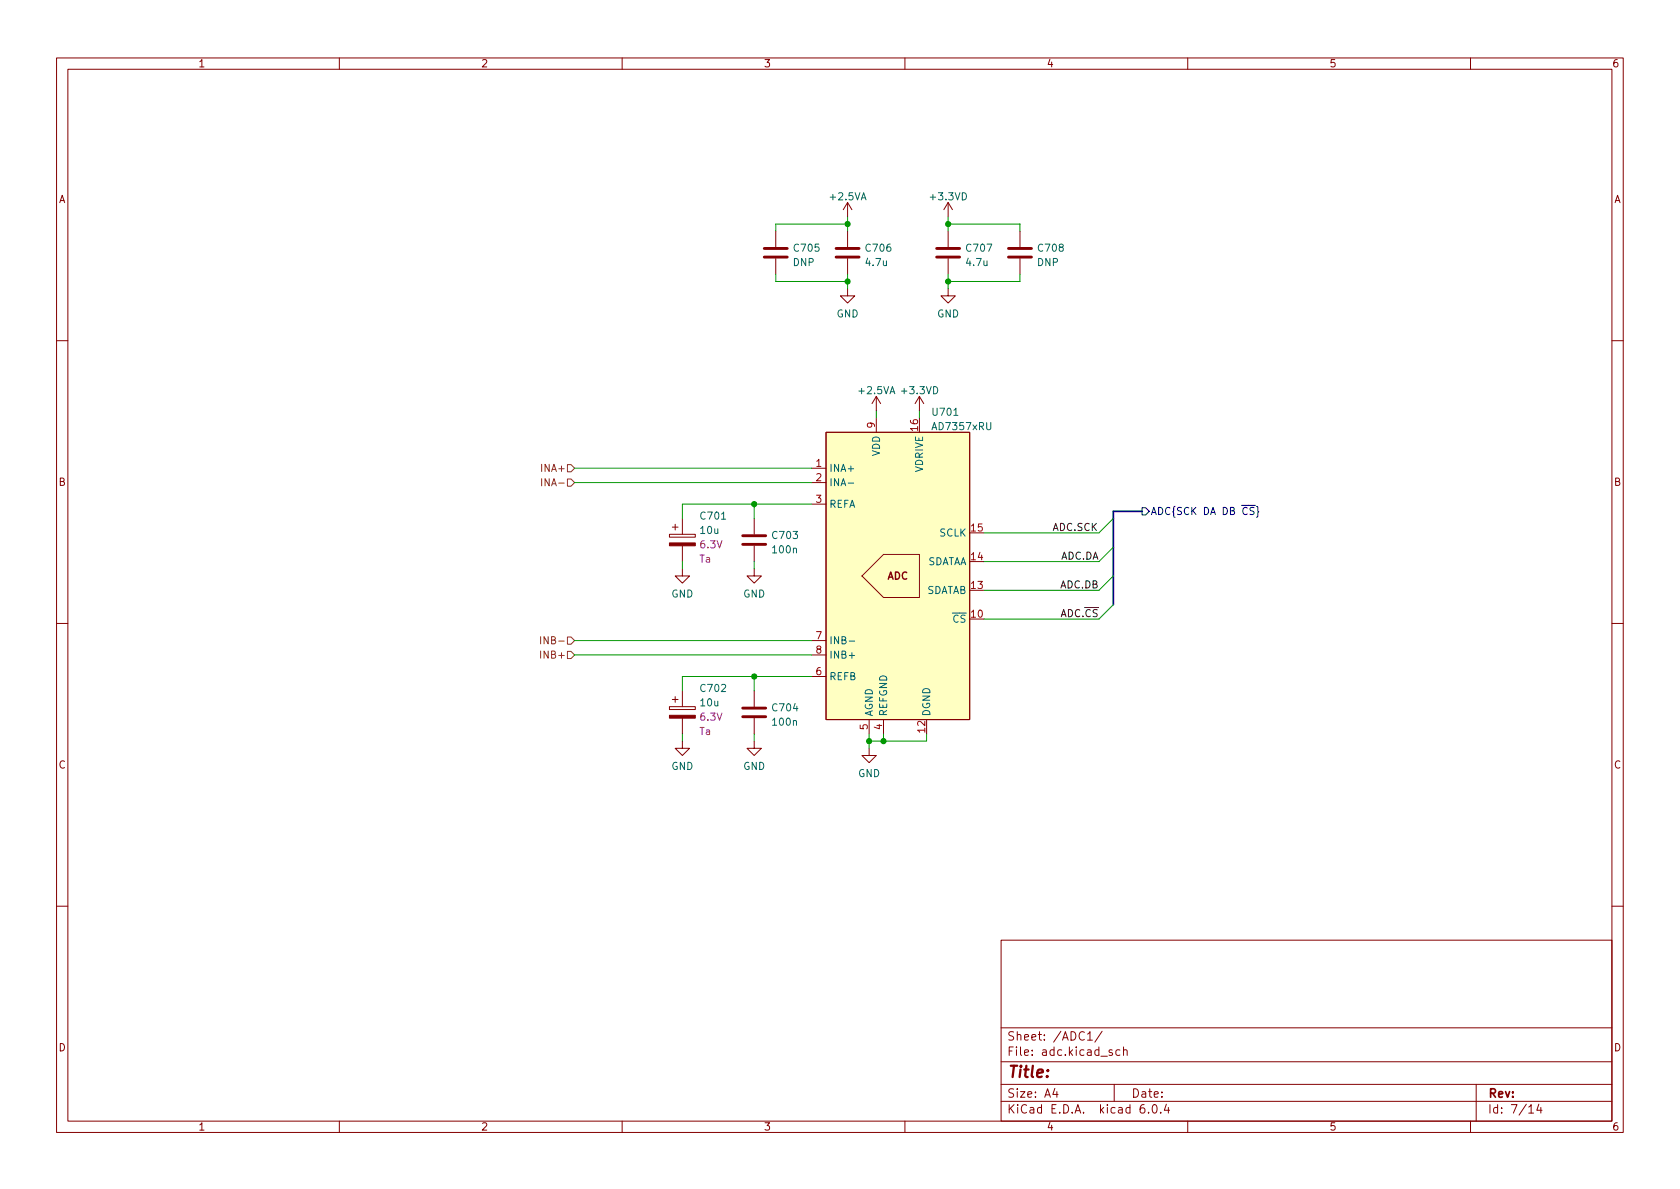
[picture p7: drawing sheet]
<svg xmlns="http://www.w3.org/2000/svg" width="297mm" height="210mm" viewBox="0 0 297 210" stroke-linecap="round" stroke-linejoin="round" font-family="sans-serif">
<g fill="none" stroke="#840000" stroke-width=".18">
<path d="M10 10.2h277v190.1h-277zM12 12.2h273v186.1h-273zM60 10.2v2M110 10.2v2M160 10.2v2M210 10.2v2M260 10.2v2M149.9 35.8l-.8 1.3M149.9 35.8v2.5M149.9 35.8l.7 1.3M167.6 35.8v2.5M167.6 35.8l-.7 1.3"/>
<path d="M167.6 35.8l.8 1.3M137.2 40.9v2.8M137.2 45.7v2.8M149.9 51v1.3h1.2l-1.2 1.3-1.3-1.3h1.3M149.9 40.9v2.8M149.9 45.7v2.8M167.6 51v1.3h1.3l-1.3 1.3-1.2-1.3h1.2M167.6 40.9v2.8M167.6 45.7v2.8M180.3 40.9v2.8M180.3 45.7v2.8M10 60.2h2"/>
<path d="M146 76.4h25.4v50.8h-25.4zM154.9 70.1v2.5M154.9 73.9v2.5M154.9 70.1l-.7 1.3M154.9 70.1l.8 1.3M162.6 70.1l-.8 1.3M162.6 70.1v2.5M162.6 70.1l.7 1.3M285 60.2h2M118.4 94.5h4.5v.5h-4.5zM118.9 93.2h1M119.4 92.7v1"/>
<path d="M120.6 91.7v2.8M120.6 96.5v2.8M133.3 91.7v2.8M133.3 96.5v2.8M143.5 82.8h2.5M143.5 85.3h2.5M143.5 89.1h2.5M10 110.2h2M120.6 100.6v1.2h1.3l-1.3 1.3-1.2-1.3h1.2M133.3 100.6v1.2h1.3l-1.3 1.3-1.2-1.3h1.2M143.5 119.6h2.5M143.5 113.3h2.5"/>
<path d="M143.5 115.8h2.5M152.4 101.8l3.8-3.8h6.4v7.7h-6.4zM285 110.2h2M118.4 125h4.5v.5h-4.5zM118.9 123.7h1M119.4 123.2v1M120.6 131.1v1.2h1.3l-1.3 1.3-1.2-1.3h1.2M120.6 122.2v2.8M120.6 127v2.8M133.3 131.1v1.2h1.3l-1.3 1.3-1.2-1.3h1.2M133.3 122.2v2.8M133.3 127v2.8"/>
<path d="M153.7 132.3v1.3h1.2l-1.2 1.3-1.3-1.3h1.3M153.7 127.2v2.6M156.2 127.2v2.6M10 160.2h2M177 166.3h108v32h-108zM285 160.2h2M60 198.3v2M110 198.3v2M160 198.3v2M177 194.8h108M177 191.8h108M177 187.8h108"/>
<path d="M177 181.8h108M186.5 192.5l-.4 1h1M186.9 193v1M192.3 182.9l.4-.5v1.5M192.3 183.9h.8M194.9 182.4l-1.3 1.9M196.6 185.7l-.3-.1-.2 .2v.3l.5 .1v.4h-.5M197 191.8v3M198 185.7l-.4-.1-.3 .3v.4l.1 .3h.6M198.6 185.8l.3-.2 .3 .1 .1 .9M198.6 185.1v1.5M202.3 195.3a.59 .59 0 0 0-.7 .7v.5l.1 .3h.4l.3-.1v-.5l-.1-.2-.4-.1-.3 .3"/>
<path d="M203.1 196.7v.1M203.9 195.4l.2-.1a.81 .81 0 0 1 .6 .7 .81 .81 0 0 1-.3 .8h-.2a.81 .81 0 0 1-.6-.6 .81 .81 0 0 1 .3-.8zM205.2 196.7v.1M206.2 195.3l-.3 1h.9M206.6 195.8v1M210 198.3v2M260 198.3v2M261 191.8v6.5M270.3 195.8l.4-.5v1.5M270.3 196.8h.9M272.1 195.3l-.4 1h.9M272.4 195.8v1"/>
</g>
<path d="M135.1 45.5h4.1M135.1 43.9h4.1M147.8 45.5h4.1M147.8 43.9h4.1M165.6 45.5h4.1M165.6 43.9h4.1M178.3 45.5h4.1M178.3 43.9h4.1M131.3 96.3h4.1M131.3 94.7h4.1M131.3 126.7h4.1M131.3 125.2h4.1" fill="none" stroke="#840000" stroke-width=".51"/>
<path d="M146 76.4h25.4v50.8h-25.4z" fill="#ffffc2" stroke="#ffffc2" stroke-width=".18"/>
<path d="M150 85.4h.9M150.1 113.4h1M150.1 115.9h1" fill="none" stroke="#006464" stroke-width=".18"/>
<g fill="#840000" stroke="#840000" stroke-width=".18">
<path d="M118.4 126.5h4.5v.5h-4.5z"/>
<path d="M118.4 96h4.5v.5h-4.5z"/>
</g>
<path d="M95.8 84.6v1.3M100.3 82.2h.7l.6 .6-.6 .6h-.7zM100.3 84.7h.7l.6 .6-.6 .7h-.7zM95.6 112.6v1.3M95.6 115.1v1.3M100.3 115.2h.7l.6 .6-.6 .7h-.7zM100.3 112.6h.7l.6 .7-.6 .6h-.7z" fill="none" stroke="#725600" stroke-width=".18"/>
<path d="M201.9 89.8h.7l.6 .6-.6 .7h-.7z" fill="none" stroke="#000084" stroke-width=".18"/>
<path d="M201.9 90.4h-5.1v16.5" fill="none" stroke="#000084" stroke-width=".3"/>
<g fill="none" stroke="#009600" stroke-width=".18">
<path d="M149.9 38.3v2.6M149.9 39.6h-12.7v1.3M167.6 39.6h12.7v1.3M167.6 38.3v2.6M137.2 48.5v1.3h12.7M149.9 48.5v2.5M167.6 48.5v2.5M180.3 48.5v1.3h-12.7M154.9 72.6v1.3M162.6 72.6v1.3M101.6 82.8h41.9M101.6 85.3h41.9"/>
<path d="M120.6 99.3v1.3M133.3 89.1v2.6M133.3 99.3v1.3M143.5 89.1h-22.9v2.6M196.8 96.8l-2.5 2.5h-20.3M196.8 91.7l-2.5 2.5h-20.3M101.6 113.3h41.9M101.6 115.8h41.9M133.3 119.6v2.6M143.5 119.6h-22.9v2.6M196.8 101.8l-2.5 2.6h-20.3M196.8 106.9l-2.5 2.6h-20.3"/>
<path d="M120.6 129.8v1.3M133.3 129.8v1.3M153.7 129.8v2.5M156.2 129.8v1.3M163.8 129.8v1.3h-10.1"/>
</g>
<g fill="#009600" stroke="#009600" stroke-width=".18">
<circle cx="149.9" cy="49.8" r=".46"/>
<circle cx="149.9" cy="39.6" r=".46"/>
<circle cx="167.6" cy="39.6" r=".46"/>
<circle cx="167.6" cy="49.8" r=".46"/>
<circle cx="133.3" cy="119.6" r=".46"/>
<circle cx="153.7" cy="131.1" r=".46"/>
<circle cx="133.3" cy="89.1" r=".46"/>
<circle cx="156.2" cy="131.1" r=".46"/>
</g>
<text font-size="2.8" fill="#840000" x="178" y="190.6">Title:</text>
<g font-size="2.1" fill="#840000">
<text x="178" y="184">Sheet: /ADC1/</text>
<text x="178" y="186.7">File: adc.kicad_sch</text>
<text x="178" y="196.9">KiCad E.D.A. kicad 6.0.4</text>
<text x="178" y="194.1">Size: A4</text>
<text x="200" y="194.1">Date:</text>
<text x="263" y="194.1">Rev:</text>
<text x="263" y="196.9">Id: 7/14</text>
</g>
<g font-size="1.8" fill="#840000">
<text x="35" y="11.9">1</text>
<text x="85" y="11.9">2</text>
<text x="135" y="11.9">3</text>
<text x="185" y="11.9">4</text>
<text x="235" y="11.9">5</text>
<text x="285" y="11.9">6</text>
<text x="10.3" y="35.9">A</text>
<text x="285.3" y="35.9">A</text>
<text x="10.3" y="85.9">B</text>
<text x="285.3" y="85.9">B</text>
<text x="156.8" y="102.5">ADC</text>
<text x="10.3" y="135.9">C</text>
<text x="285.3" y="135.9">C</text>
<text x="10.3" y="185.9">D</text>
<text x="285.3" y="185.9">D</text>
<text x="35" y="199.9">1</text>
<text x="85" y="199.9">2</text>
<text x="135" y="199.9">3</text>
<text x="185" y="199.9">4</text>
<text x="235" y="199.9">5</text>
<text x="285" y="199.9">6</text>
</g>
<g font-size="1.8" fill="#006464">
<text x="146.9" y="35.4">+2.5VA</text>
<text x="164.7" y="35.4">+3.3VD</text>
<text x="140.2" y="47">DNP</text>
<text x="140.5" y="44.5">C705</text>
<text x="153.2" y="47">4.7u</text>
<text x="153.2" y="44.5">C706</text>
<text x="171" y="47">4.7u</text>
<text x="171" y="44.5">C707</text>
<text x="183.4" y="47">DNP</text>
<text x="183.7" y="44.5">C708</text>
<text x="147.9" y="56.1">GND</text>
<text x="165.7" y="56.1">GND</text>
<text x="152" y="69.7">+2.5VA</text>
<text x="159.6" y="69.7">+3.3VD</text>
<text x="165" y="73.5">U701</text>
<text x="165.1" y="76">AD7357xRU</text>
<text x="146.6" y="83.4">INA+</text>
<text x="155.6" y="80.7" transform="rotate(-90 155.6 80.7)">VDD</text>
<text x="163.2" y="83.5" transform="rotate(-90 163.2 83.5)">VDRIVE</text>
<text x="146.6" y="86">INA-</text>
<text x="146.6" y="89.8">REFA</text>
<text x="123.9" y="94.4">10u</text>
<text x="124" y="91.9">C701</text>
<text x="136.7" y="95.3">C703</text>
<text x="166.1" y="94.9">SCLK</text>
<text x="136.7" y="97.8">100n</text>
<text x="163.6" y="99.9">SDATAA</text>
<text x="118.7" y="105.7">GND</text>
<text x="131.4" y="105.7">GND</text>
<text x="163.6" y="105">SDATAB</text>
<text x="146.6" y="113.9">INB-</text>
<text x="167.1" y="110.1">~{CS}</text>
<text x="146.6" y="116.5">INB+</text>
<text x="123.9" y="124.9">10u</text>
<text x="124" y="122.4">C702</text>
<text x="136.7" y="125.8">C704</text>
<text x="146.6" y="120.3">REFB</text>
<text x="136.7" y="128.3">100n</text>
<text x="154.3" y="126.7" transform="rotate(-90 154.3 126.7)">AGND</text>
<text x="156.8" y="126.7" transform="rotate(-90 156.8 126.7)">REFGND</text>
<text x="164.5" y="126.7" transform="rotate(-90 164.5 126.7)">DGND</text>
<text x="118.7" y="136.1">GND</text>
<text x="131.4" y="136.1">GND</text>
<text x="151.7" y="137.4">GND</text>
</g>
<g font-size="1.8" fill="#a90000">
<text x="154.7" y="75.7" transform="rotate(-90 154.7 75.7)">9</text>
<text x="162.3" y="76.2" transform="rotate(-90 162.3 76.2)">16</text>
<text x="144.3" y="82.5">1</text>
<text x="144.3" y="85.1">2</text>
<text x="144.3" y="88.9">3</text>
<text x="171.7" y="94">15</text>
<text x="171.7" y="99.1">14</text>
<text x="171.7" y="104.1">13</text>
<text x="144.3" y="113">7</text>
<text x="171.7" y="109.2">10</text>
<text x="144.3" y="119.4">6</text>
<text x="144.3" y="115.6">8</text>
<text x="153.4" y="129" transform="rotate(-90 153.4 129)">5</text>
<text x="156" y="129" transform="rotate(-90 156 129)">4</text>
<text x="163.6" y="129.5" transform="rotate(-90 163.6 129.5)">12</text>
</g>
<g font-size="1.8" fill="#725600">
<text x="96.1" y="83.4">INA+</text>
<text x="96.5" y="86">INA-</text>
<text x="96.5" y="113.9">INB-</text>
<text x="96.1" y="116.5">INB+</text>
</g>
<g font-size="1.8" fill="#0f0f0f">
<text x="186.1" y="93.9">ADC.SCK</text>
<text x="187.4" y="99">ADC.DA</text>
<text x="187.4" y="104">ADC.DB</text>
<text x="186.2" y="109.1">ADC.~{CS}</text>
</g>
<text font-size="1.8" fill="#000084" x="203.4" y="91.1">ADC{SCK DA DB ~{CS}}</text>
<g font-size="1.8" fill="#840084">
<text x="123.7" y="99.5">Ta</text>
<text x="123.9" y="96.9">6.3V</text>
<text x="123.7" y="130">Ta</text>
<text x="123.9" y="127.4">6.3V</text>
</g>
</svg>
